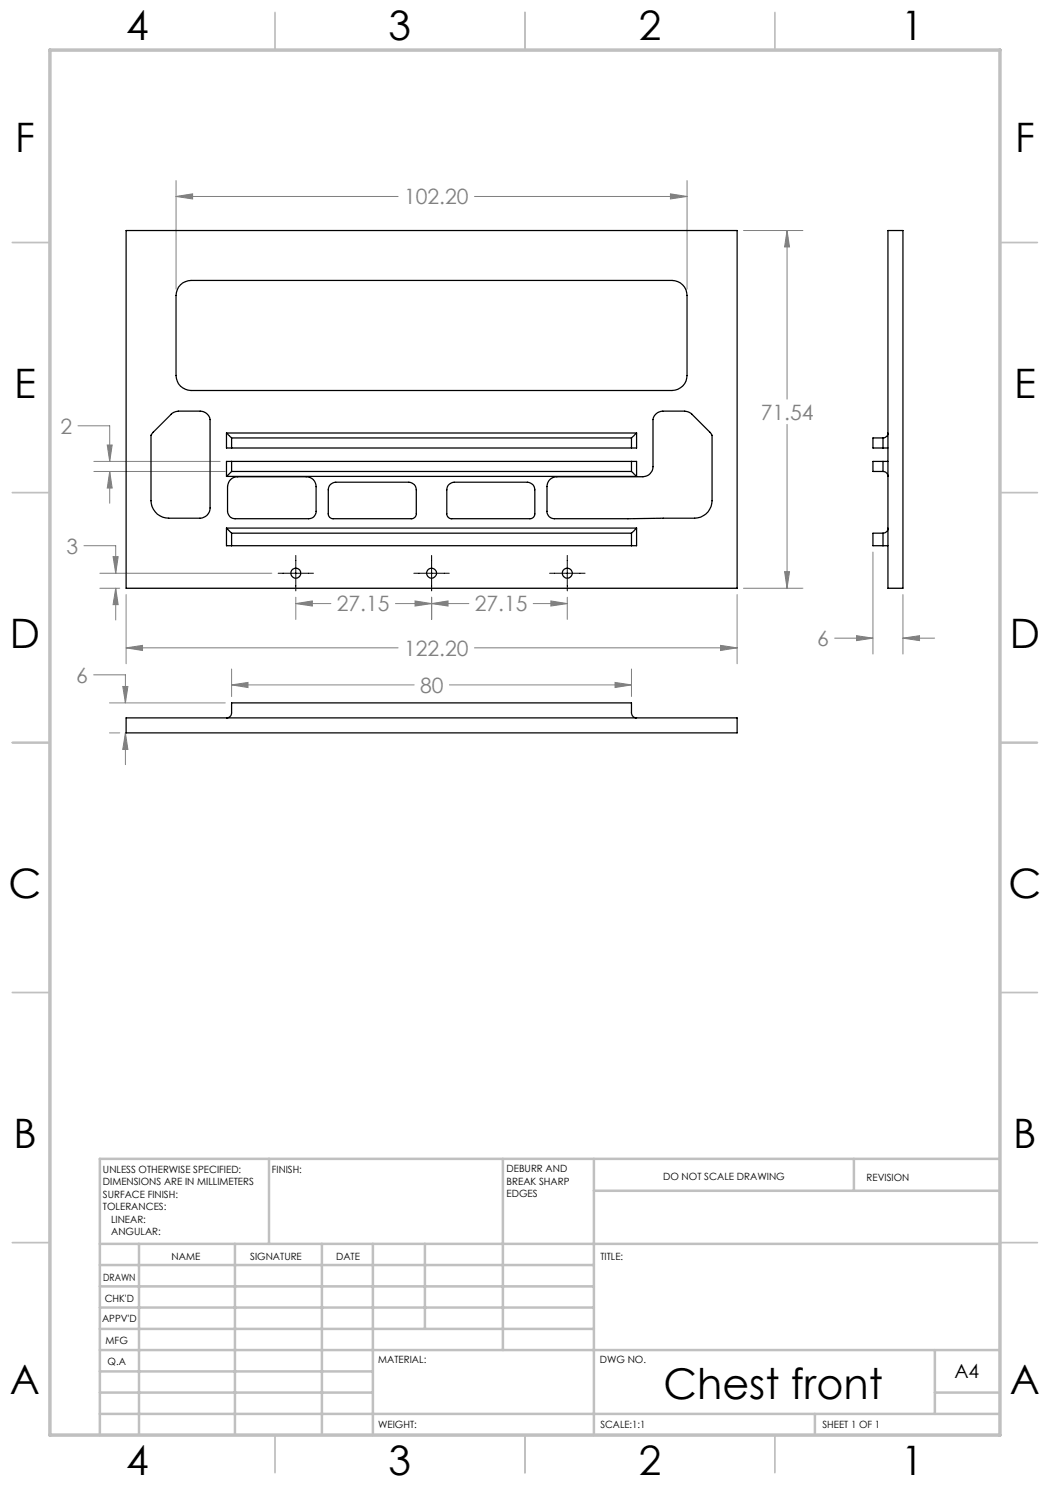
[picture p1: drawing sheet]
<svg xmlns="http://www.w3.org/2000/svg" width="210mm" height="297mm" viewBox="0 0 210 297" stroke-linecap="round" stroke-linejoin="round" font-family="sans-serif">
<g fill="none" stroke="#808080" stroke-width=".2">
<path d="M35.2 39.3l3.3-.5v1zM35.2 36.1v21.7M35.2 39.3h44.4M94.9 39.3h42.5M134.1 38.8l3.3 .5-3.3 .5zM137.4 36.1v21.7M148.7 46.1h11.9M157.4 46.1l.5 3.3h-1zM157.4 46.1v33.7M15.6 85.2h6.3v7.1M18.8 92.3h25.2M18.8 94.3h26.2"/>
<path d="M21.4 89h1l-.5 3.3zM21.9 94.3l.5 3.3h-1zM21.9 94.3v6.3M157.4 84.9v32.7M16.8 109.1h6.3v5.5M20 114.6h34.4M20 117.6h4M22.6 111.3h1l-.5 3.3zM23.1 117.6l.5 3.3h-1zM23.1 117.6v6.4M25.2 118.9v13.8M59.2 119.4v4.5"/>
<path d="M86.3 119.4v4.5M113.5 119.4v4.5M147.4 118.9v13.8M148.7 117.6h11.9M156.9 114.3h1l-.5 3.3zM174.6 110.4v20.4M180.6 118.9v11.9M18.7 135h6.4v5.6M24.6 137.3h1l-.5 3.3zM25.2 129.6l3.3-.5v1zM25.2 129.6h54.4M46.3 137l3.3-.5v1z"/>
<path d="M46.3 133.8v5.5M46.3 137h36.5M59.2 120.7l3.3-.5v1zM59.2 120.7h7M79.1 120.7h14.7M83 120.2l3.3 .5-3.3 .5zM86.3 120.7l3.3-.5v1zM89.9 137h36.4M94.9 129.6h52.5M106.6 120.7h6.9M110.2 120.2l3.3 .5-3.3 .5zM123 136.5l3.3 .5-3.3 .5z"/>
<path d="M126.3 133.8v5.5M144.1 129.1l3.3 .5-3.3 .5zM166.9 127.6h7.7M171.3 127.1l3.3 .5-3.3 .5zM180.6 127.6l3.3-.5v1zM180.6 127.6h6.3M21.9 140.6h23.1M21.9 146.6h2.1M25.1 146.6l.5 3.3h-1zM25.1 146.6v6.3"/>
</g>
<path d="M55.6 114.6h7.1M59.2 111.1v7.1M82.8 114.6h7.1M86.3 111.1v7.1M109.9 114.6h7.1M113.5 111.1v7.1" fill="none" stroke="#000" stroke-width=".2"/>
<g fill="none" stroke="#c0c0c0" stroke-width=".35">
<path d="M55 2.5v7.5M105 2.5v7.5M155 2.5v7.5M2.5 48.5h7.5M200 48.5h7.5M2.5 98.5h7.5M200 98.5h7.5M2.5 148.5h7.5M200 148.5h7.5M2.5 198.5h7.5M200 198.5h7.5M2.5 248.5h7.5"/>
<path d="M200 248.5h7.5M55 287v7.5M105 287v7.5M155 287v7.5"/>
</g>
<g fill="none" stroke="#c0c0c0" stroke-width=".5">
<path d="M53.8 231.8v17M100.6 231.8v38.2M118.8 231.8v55.2M118.8 238.2h81.2M170.8 231.8v6.4M200 231.8h-180v55.2M20 248.8h180M20 257.3h98.8M20 253h98.8M27.8 248.8v38.2M47 248.8v38.2M64.4 248.8v38.2"/>
<path d="M74.6 248.8v38.2M85 248.8v17M20 265.8h98.8M20 261.5h98.8M20 278.5h54.6M20 274.3h54.6M20 270h180M187 278.5h13M187 270v12.8M20 282.8h180M163 282.8v4.2"/>
</g>
<path d="M10 10h190v277h-190z" fill="none" stroke="#c0c0c0" stroke-width=".7"/>
<path d="M25.2 129.6l3.3-.5v1zM144.1 129.1l3.3 .5-3.3 .5zM35.2 39.3l3.3-.5v1zM134.1 38.8l3.3 .5-3.3 .5zM21.4 89h1l-.5 3.3zM21.9 94.3l.5 3.3h-1zM22.6 111.3h1l-.5 3.3zM23.1 117.6l.5 3.3h-1zM59.2 120.7l3.3-.5v1zM83 120.2l3.3 .5-3.3 .5zM86.3 120.7l3.3-.5v1zM110.2 120.2l3.3 .5-3.3 .5zM157.4 46.1l.5 3.3h-1zM156.9 114.3h1l-.5 3.3zM24.6 137.3h1l-.5 3.3zM25.1 146.6l.5 3.3h-1zM46.3 137l3.3-.5v1zM123 136.5l3.3 .5-3.3 .5zM171.3 127.1l3.3 .5-3.3 .5zM180.6 127.6l3.3-.5v1z" fill="#808080"/>
<g fill="none" stroke="#000" stroke-width=".25">
<path d="M25.2 46.1h122.2v71.5h-122.2zM36.1 57a3.3 3.3 0 0 1 2.1-.9h96.2a3 3 0 0 1 3 3v16a3 3 0 0 1-3 3h-96.2a3 3 0 0 1-3-3v-16a3.3 3.3 0 0 1 .9-2.1zM177.6 46.1h3v71.5h-3zM30.6 86.5l4.1-4 1-.3h4.3a2.02 2.02 0 0 1 2 1.7v17.7a2.05 2.05 0 0 1-2 2h-6.3a3.5 3.5 0 0 1-3.5-3.4v-13.1zM45.3 86.6l1 1M45.3 86.6v3h1M45.3 95.3h82M45.3 86.6h82M46.1 95.9a1.91 1.91 0 0 1 1.4-.5h13.7a1.93 1.93 0 0 1 2 1.9v5a1.45 1.45 0 0 1-1.5 1.4h-14.7a1.51 1.51 0 0 1-1.5-1.4v-5l.2-.7zM46.3 94.3l-1 1M46.3 92.3h-1v3M46.3 87.6v2"/>
<path d="M46.3 92.3v2M46.3 92.3h80M46.3 94.3h80M46.3 87.6h80M46.3 89.6h80M66.1 96.9l1-.5h14.7a1.51 1.51 0 0 1 1.5 1.6v4.8a.96 .96 0 0 1-1 .9h-15.7a.96 .96 0 0 1-.9-.9v-4.8l.1-.6zM89.8 96.9l1-.5h14.7a1.51 1.51 0 0 1 1.5 1.6v4.8a.96 .96 0 0 1-1 .9h-15.7a.96 .96 0 0 1-.9-.9v-4.8l.1-.6zM110 95.9l.6-.4 .8-.1h17.2a2.05 2.05 0 0 0 2-2.1v-9.4a2.02 2.02 0 0 1 2-1.7h4.3l1 .3 4.5 4.5v13.2a3.5 3.5 0 0 1-3.5 3.4l-28 .1a1.45 1.45 0 0 1-1.5-1.4v-5l.1-.7zM126.3 94.3l1 1M126.3 92.3h1v3M126.3 87.6v2M126.3 92.3v2"/>
<path d="M127.3 86.6l-1 1M127.3 86.6v3h-1M176.6 89.6h1M176.6 94.3a.96 .96 0 0 1 1 1M176.6 92.3h1M176.6 92.3h-2v2h2M176.6 87.6h-2v2h2M176.6 87.6v2M176.6 92.3v2M177.6 86.6a.95 .95 0 0 1-1 1M45.3 105.6l1 1M45.3 105.6v3.5h1"/>
<path d="M45.3 105.6h82M46.3 109.1h80M46.3 106.6v2.5M46.3 106.6h80M126.3 106.6v2.5M127.3 105.6l-1 1M127.3 105.6v3.5h-1M176.6 109.1h1M176.6 106.6h-2v2.5h2M176.6 106.6v2.5M177.6 105.6a.96 .96 0 0 1-1 1M25.2 143.6h122.2v3h-122.2z"/>
<path d="M45.3 143.6a1.02 1.02 0 0 0 1-1v-2h80v2a1.02 1.02 0 0 0 1 1"/>
<circle cx="59.2" cy="114.6" r="1"/>
<circle cx="86.3" cy="114.6" r="1"/>
<circle cx="113.5" cy="114.6" r="1"/>
</g>
<text font-size="8.5" x="132.7" y="279.7">Chest front</text>
<g font-size="8.1">
<text x="25.2" y="8">4</text>
<text x="77.7" y="8">3</text>
<text x="127.7" y="8">2</text>
<text x="180.2" y="8">1</text>
<text x="3" y="30.4">F</text>
<text x="203" y="30.4">F</text>
<text x="2.8" y="79.6">E</text>
<text x="202.8" y="79.6">E</text>
<text x="2" y="129.6">D</text>
<text x="202" y="129.6">D</text>
<text x="1.7" y="179.6">C</text>
<text x="201.7" y="179.6">C</text>
<text x="2.7" y="229.6">B</text>
<text x="202.7" y="229.6">B</text>
<text x="2" y="278.9">A</text>
<text x="202" y="278.9">A</text>
<text x="25.2" y="295">4</text>
<text x="77.7" y="295">3</text>
<text x="127.7" y="295">2</text>
<text x="180.2" y="295">1</text>
</g>
<g font-size="4.2" fill="#808080">
<text x="80.8" y="40.9">102.20</text>
<text x="152.2" y="83.9">71.54</text>
<text x="12.1" y="86.7">2</text>
<text x="13.3" y="110.7">3</text>
<text x="67.4" y="122.3">27.15</text>
<text x="94.9" y="122.3">27.15</text>
<text x="80.8" y="131.2">122.20</text>
<text x="163.4" y="129.2">6</text>
<text x="15.2" y="136.6">6</text>
<text x="84" y="138.6">80</text>
</g>
<text font-size="3.9" x="190.9" y="275.5">A4</text>
<g font-size="2">
<text x="20.6" y="234.6">UNLESS OTHERWISE SPECIFIED:</text>
<text x="20.6" y="237.1">DIMENSIONS ARE IN MILLIMETERS</text>
<text x="20.6" y="239.6">SURFACE FINISH:</text>
<text x="54.4" y="234.6">FINISH:</text>
<text x="101.3" y="234.5">DEBURR AND</text>
<text x="101.3" y="237">BREAK SHARP</text>
<text x="101.3" y="239.5">EDGES</text>
<text x="132.6" y="236">DO NOT SCALE DRAWING</text>
<text x="173.3" y="236.2">REVISION</text>
<text x="20.6" y="242.1">TOLERANCES:</text>
<text x="22.2" y="244.6">LINEAR:</text>
<text x="22.2" y="247.1">ANGULAR:</text>
<text x="34.3" y="252">NAME</text>
<text x="50" y="251.9">SIGNATURE</text>
<text x="67.2" y="251.9">DATE</text>
<text x="120.1" y="251.9">TITLE:</text>
<text x="20.6" y="256.1">DRAWN</text>
<text x="20.9" y="260.3">CHK'D</text>
<text x="20.4" y="264.4">APPV'D</text>
<text x="21.1" y="268.8">MFG</text>
<text x="21.5" y="273">Q.A</text>
<text x="75.6" y="272.5">MATERIAL:</text>
<text x="120" y="272.5">DWG NO.</text>
<text x="75.6" y="285.5">WEIGHT:</text>
<text x="120.1" y="285.6">SCALE:1:1</text>
<text x="164.5" y="285.6">SHEET 1 OF 1</text>
</g>
</svg>
